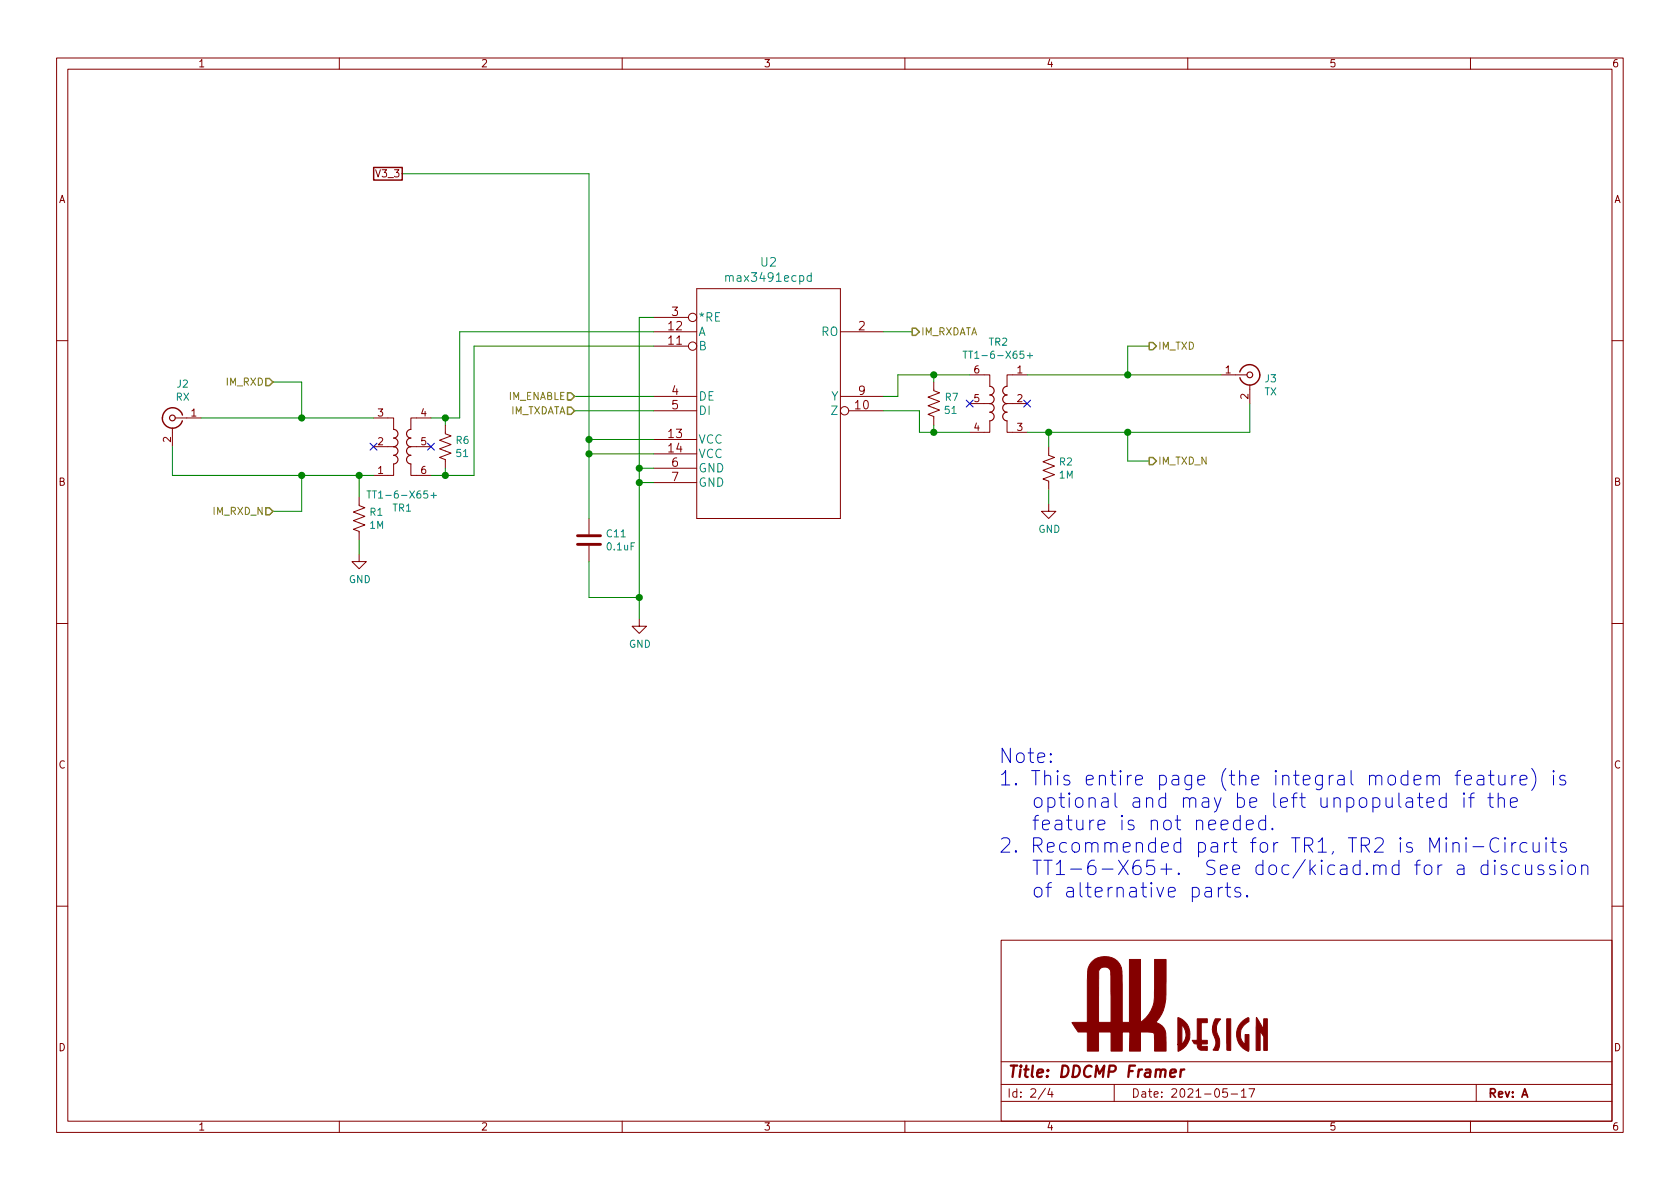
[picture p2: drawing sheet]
EESchema Schematic File Version 4
EELAYER 30 0
EELAYER END
$Descr A4 11693 8268
encoding utf-8
Sheet 2 4
Title "DDCMP Framer"
Date "2021-05-17"
Rev "A"
Comp "AK Design"
Comment1 "Copyright © 2021 by Paul Koning, NI1D"
Comment2 ""
Comment3 ""
Comment4 ""
$EndDescr
Wire Wire Line
	4550 3250 4450 3250
Connection ~ 4450 3250
Wire Wire Line
	4450 3250 4450 3350
Wire Wire Line
	4450 3350 4450 4150
Connection ~ 4450 3350
Wire Wire Line
	4550 3350 4450 3350
$Comp
L power:GND #PWR?
U 1 1
P 4450 4300
AR Path="/60A50952" Ref="#PWR?"  Part="1" 
AR Path="/60A471E8/60A50952" Ref="#PWR0104"  Part="1" 
F 0 "#PWR0104" H 4450 4050 50  0001 C CNN
F 1 "GND" H 4455 4127 50  0000 C CNN
F 2 "" H 4450 4300 50  0001 C CNN
F 3 "" H 4450 4300 50  0001 C CNN
	1    4450 4300
	1    0    0    -1  
$EndComp
Wire Wire Line
	4550 2200 4450 2200
Wire Wire Line
	6400 2850 6150 2850
Wire Wire Line
	6400 3000 6400 2850
$Comp
L ddcmp_symbols:max3491ecpd U?
U 1 1
P 4550 2200
AR Path="/60A50967" Ref="U?"  Part="1" 
AR Path="/60A471E8/60A50967" Ref="U2"  Part="1" 
F 0 "U2" H 5350 2587 60  0000 C CNN
F 1 "max3491ecpd" H 5350 2481 60  0000 C CNN
F 2 "ddcmp_parts:DIP-14_W7.62mm" H 5350 2440 60  0001 C CNN
F 3 "https://datasheets.maximintegrated.com/en/ds/MAX3483-MAX3491.pdf" H 4550 2200 60  0001 C CNN
F 4 "MAX3491CPD+-ND" H 4550 2200 50  0001 C CNN "Digikey part"
F 5 "Maxim" H 4550 2200 50  0001 C CNN "Vendor"
F 6 "MAX3491CPD+" H 4550 2200 50  0001 C CNN "Vendor part"
	1    4550 2200
	1    0    0    -1  
$EndComp
$Comp
L ddcmp_symbols:TT1-6-X65+ TR?
U 1 1
P 2800 3100
AR Path="/60A5097C" Ref="TR?"  Part="1" 
AR Path="/60A471E8/60A5097C" Ref="TR1"  Part="1" 
F 0 "TR1" H 2800 2675 50  0000 C CNN
F 1 "TT1-6-X65+" H 2800 2766 50  0000 C CNN
F 2 "ddcmp_parts:Mini-Circuits_CD637_X65" H 2800 2750 50  0001 C CNN
F 3 "https://www.minicircuits.com/pdfs/TT1-6-X65.pdf" H 2800 3100 50  0001 C CNN
F 4 "" H 0   0   50  0001 C CNN "Digikey part"
F 5 "Mini-Circuits" H 0   0   50  0001 C CNN "Vendor"
F 6 "TT1-6-X65+" H 0   0   50  0001 C CNN "Vendor part"
	1    2800 3100
	1    0    0    -1  
$EndComp
$Comp
L ddcmp_symbols:TT1-6-X65+ TR?
U 1 1
P 6950 2800
AR Path="/60A50982" Ref="TR?"  Part="1" 
AR Path="/60A471E8/60A50982" Ref="TR2"  Part="1" 
F 0 "TR2" H 6950 2375 50  0000 C CNN
F 1 "TT1-6-X65+" H 6950 2466 50  0000 C CNN
F 2 "ddcmp_parts:Mini-Circuits_CD637_X65" H 6950 2450 50  0001 C CNN
F 3 "https://www.minicircuits.com/pdfs/TT1-6-X65.pdf" H 6950 2800 50  0001 C CNN
F 4 "" H 0   0   50  0001 C CNN "Digikey part"
F 5 "Mini-Circuits" H 0   0   50  0001 C CNN "Vendor"
F 6 "TT1-6-X65+" H 0   0   50  0001 C CNN "Vendor part"
	1    6950 2800
	-1   0    0    1   
$EndComp
Wire Wire Line
	6150 2300 6350 2300
Text HLabel 6350 2300 2    50   Output ~ 0
IM_RXDATA
Wire Wire Line
	4550 2850 4000 2850
Wire Wire Line
	4550 2750 4000 2750
Text HLabel 4000 2750 0    50   Input ~ 0
IM_ENABLE
Text HLabel 4000 2850 0    50   Input ~ 0
IM_TXDATA
Wire Wire Line
	3000 2900 3100 2900
Wire Wire Line
	3200 2900 3200 2300
Wire Wire Line
	3000 3300 3100 3300
Wire Wire Line
	3300 3300 3300 2400
$Comp
L ddcmp_symbols:Conn_Coaxial J3
U 1 1
P 8700 2600
F 0 "J3" H 8800 2575 50  0000 L CNN
F 1 "TX" H 8800 2484 50  0000 L CNN
F 2 "ddcmp_parts:BNC_Molex_J_RA_PCB" H 8700 2600 50  0001 C CNN
F 3 "https://www.molex.com/pdm_docs/sd/731000105_sd.pdf" H 8700 2600 50  0001 C CNN
F 4 "WM20430-ND" H 0   0   50  0001 C CNN "Digikey part"
F 5 "Molex" H 0   0   50  0001 C CNN "Vendor"
F 6 "0731713150" H 0   0   50  0001 C CNN "Vendor part"
	1    8700 2600
	1    0    0    -1  
$EndComp
Wire Wire Line
	8500 2600 7850 2600
Wire Wire Line
	7150 3000 7300 3000
Wire Wire Line
	8700 3000 8700 2800
$Comp
L ddcmp_symbols:R_US R2
U 1 1
P 7300 3250
F 0 "R2" H 7368 3296 50  0000 L CNN
F 1 "1M" H 7368 3205 50  0000 L CNN
F 2 "ddcmp_parts:R_Axial_DIN0207_L6.3mm_D2.5mm_P10.16mm_Horizontal" V 7340 3240 50  0001 C CNN
F 3 "https://www.yageo.com/upload/media/product/products/datasheet/lr/Yageo_LR_CFR_1.pdf" H 7300 3250 50  0001 C CNN
F 4 "1.0MQBK-ND" H 7300 3250 50  0001 C CNN "Digikey part"
F 5 "Yageo" H 7300 3250 50  0001 C CNN "Vendor"
F 6 "CFR-25JB-52-1M" H 7300 3250 50  0001 C CNN "Vendor part"
	1    7300 3250
	1    0    0    -1  
$EndComp
$Comp
L ddcmp_symbols:R_US R1
U 1 1
P 2500 3600
F 0 "R1" H 2568 3646 50  0000 L CNN
F 1 "1M" H 2568 3555 50  0000 L CNN
F 2 "ddcmp_parts:R_Axial_DIN0207_L6.3mm_D2.5mm_P10.16mm_Horizontal" V 2540 3590 50  0001 C CNN
F 3 "https://www.yageo.com/upload/media/product/products/datasheet/lr/Yageo_LR_CFR_1.pdf" H 2500 3600 50  0001 C CNN
F 4 "1.0MQBK-ND" H 2500 3600 50  0001 C CNN "Digikey part"
F 5 "Yageo" H 2500 3600 50  0001 C CNN "Vendor"
F 6 "CFR-25JB-52-1M" H 2500 3600 50  0001 C CNN "Vendor part"
	1    2500 3600
	1    0    0    -1  
$EndComp
$Comp
L power:GND #PWR0109
U 1 1
P 7300 3500
F 0 "#PWR0109" H 7300 3250 50  0001 C CNN
F 1 "GND" H 7305 3327 50  0000 C CNN
F 2 "" H 7300 3500 50  0001 C CNN
F 3 "" H 7300 3500 50  0001 C CNN
	1    7300 3500
	1    0    0    -1  
$EndComp
Wire Wire Line
	7300 3100 7300 3000
Connection ~ 7300 3000
Wire Wire Line
	7300 3000 7850 3000
Wire Wire Line
	7300 3500 7300 3400
Wire Wire Line
	2500 3750 2500 3850
$Comp
L power:GND #PWR0110
U 1 1
P 2500 3850
F 0 "#PWR0110" H 2500 3600 50  0001 C CNN
F 1 "GND" H 2505 3677 50  0000 C CNN
F 2 "" H 2500 3850 50  0001 C CNN
F 3 "" H 2500 3850 50  0001 C CNN
	1    2500 3850
	1    0    0    -1  
$EndComp
$Comp
L ddcmp_symbols:Conn_Coaxial J2
U 1 1
P 1200 2900
F 0 "J2" H 1128 3138 50  0000 C CNN
F 1 "RX" H 1128 3047 50  0000 C CNN
F 2 "ddcmp_parts:BNC_Molex_J_RA_PCB" H 1200 2900 50  0001 C CNN
F 3 "https://www.molex.com/pdm_docs/sd/731000105_sd.pdf" H 1200 2900 50  0001 C CNN
F 4 "WM20430-ND" H 0   0   50  0001 C CNN "Digikey part"
F 5 "Molex" H 0   0   50  0001 C CNN "Vendor"
F 6 "0731713150" H 0   0   50  0001 C CNN "Vendor part"
	1    1200 2900
	-1   0    0    -1  
$EndComp
Wire Wire Line
	1400 2900 2100 2900
Wire Wire Line
	2600 3300 2500 3300
Wire Wire Line
	1200 3300 1200 3100
Wire Wire Line
	2500 3450 2500 3300
Connection ~ 2500 3300
Wire Wire Line
	2500 3300 2100 3300
$Comp
L ddcmp_symbols:C C11
U 1 1
P 4100 3750
F 0 "C11" H 4215 3796 50  0000 L CNN
F 1 "0.1uF" H 4215 3705 50  0000 L CNN
F 2 "ddcmp_parts:C_Rect_L4.0mm_W2.5mm_P2.54mm" H 4138 3600 50  0001 C CNN
F 3 "https://content.kemet.com/datasheets/KEM_C1051_GOLDMAX_Z5U.pdf" H 4100 3750 50  0001 C CNN
F 4 "399-14010-1-ND" H 4100 3750 50  0001 C CNN "Digikey part"
F 5 "Kemet" H 4100 3750 50  0001 C CNN "Vendor"
F 6 "C315C104M5U5TA7301" H 4100 3750 50  0001 C CNN "Vendor part"
F 7 "399-14010-1-ND" H 4100 3750 50  0001 C CNN "Digikey part"
F 8 "Kemet" H 4100 3750 50  0001 C CNN "Vendor"
F 9 "C315C104M5U5TA7301" H 4100 3750 50  0001 C CNN "Vendor part"
	1    4100 3750
	1    0    0    -1  
$EndComp
Wire Wire Line
	4100 3900 4100 4150
Wire Wire Line
	4100 4150 4450 4150
Connection ~ 4450 4150
Text Notes 6950 6250 0    100  ~ 0
Note:\n1. This entire page (the integral modem feature) is\n   optional and may be left unpopulated if the\n   feature is not needed.\n2. Recommended part for TR1, TR2 is Mini-Circuits\n   TT1-6-X65+.  See doc/kicad.md for a discussion\n   of alternative parts.
NoConn ~ 6750 2800
Text GLabel 2800 1200 0    50   UnSpc ~ 0
V3_3
Wire Wire Line
	7850 2600 7850 2400
Wire Wire Line
	7850 2400 8000 2400
Connection ~ 7850 2600
Wire Wire Line
	7850 2600 7150 2600
Wire Wire Line
	7850 3000 7850 3200
Wire Wire Line
	7850 3200 8000 3200
Connection ~ 7850 3000
Wire Wire Line
	7850 3000 8700 3000
Text HLabel 8000 3200 2    50   Output ~ 0
IM_TXD_N
Wire Wire Line
	2100 2900 2100 2650
Wire Wire Line
	2100 2650 1900 2650
Connection ~ 2100 2900
Wire Wire Line
	2100 2900 2600 2900
Wire Wire Line
	2100 3300 2100 3550
Wire Wire Line
	2100 3550 1900 3550
Connection ~ 2100 3300
Wire Wire Line
	2100 3300 1200 3300
Text HLabel 1900 3550 0    50   Input ~ 0
IM_RXD_N
Text HLabel 1900 2650 0    50   Input ~ 0
IM_RXD
Wire Wire Line
	4550 3150 4100 3150
Wire Wire Line
	4100 3150 4100 3050
Wire Wire Line
	4550 3050 4100 3050
Connection ~ 4100 3050
Wire Wire Line
	4450 4150 4450 4300
Wire Wire Line
	4100 3150 4100 3600
Connection ~ 4100 3150
Wire Wire Line
	4450 2200 4450 3250
Wire Wire Line
	4100 1200 4100 3050
Wire Wire Line
	3200 2300 4550 2300
Wire Wire Line
	3300 2400 4550 2400
Wire Wire Line
	2800 1200 4100 1200
$Comp
L ddcmp_symbols:R_US R6
U 1 1
P 3100 3100
F 0 "R6" H 3168 3146 50  0000 L CNN
F 1 "51" H 3168 3055 50  0000 L CNN
F 2 "ddcmp_parts:R_Axial_DIN0207_L6.3mm_D2.5mm_P10.16mm_Horizontal" V 3140 3090 50  0001 C CNN
F 3 "https://www.yageo.com/upload/media/product/products/datasheet/lr/Yageo_LR_CFR_1.pdf" H 3100 3100 50  0001 C CNN
F 4 "51QBK-ND" H 3100 3100 50  0001 C CNN "Digikey part"
F 5 "Yageo" H 3100 3100 50  0001 C CNN "Vendor"
F 6 "CFR-25JB-52-51R" H 3100 3100 50  0001 C CNN "Vendor part"
	1    3100 3100
	1    0    0    -1  
$EndComp
Wire Wire Line
	3100 2950 3100 2900
Connection ~ 3100 2900
Wire Wire Line
	3100 2900 3200 2900
Wire Wire Line
	3100 3250 3100 3300
Connection ~ 3100 3300
Wire Wire Line
	3100 3300 3300 3300
Text HLabel 8000 2400 2    50   Output ~ 0
IM_TXD
NoConn ~ 7150 2800
NoConn ~ 3000 3100
NoConn ~ 2600 3100
Wire Wire Line
	6400 3000 6500 3000
Wire Wire Line
	6250 2600 6250 2750
Wire Wire Line
	6250 2750 6150 2750
Wire Wire Line
	6250 2600 6500 2600
$Comp
L ddcmp_symbols:R_US R7
U 1 1
P 6500 2800
F 0 "R7" H 6568 2846 50  0000 L CNN
F 1 "51" H 6568 2755 50  0000 L CNN
F 2 "ddcmp_parts:R_Axial_DIN0207_L6.3mm_D2.5mm_P10.16mm_Horizontal" V 6540 2790 50  0001 C CNN
F 3 "https://www.yageo.com/upload/media/product/products/datasheet/lr/Yageo_LR_CFR_1.pdf" H 6500 2800 50  0001 C CNN
F 4 "51QBK-ND" H 6500 2800 50  0001 C CNN "Digikey part"
F 5 "Yageo" H 6500 2800 50  0001 C CNN "Vendor"
F 6 "CFR-25JB-52-51R" H 6500 2800 50  0001 C CNN "Vendor part"
	1    6500 2800
	1    0    0    -1  
$EndComp
Wire Wire Line
	6500 2600 6500 2650
Connection ~ 6500 2600
Wire Wire Line
	6500 2600 6750 2600
Wire Wire Line
	6500 2950 6500 3000
Connection ~ 6500 3000
Wire Wire Line
	6500 3000 6750 3000
$EndSCHEMATC
